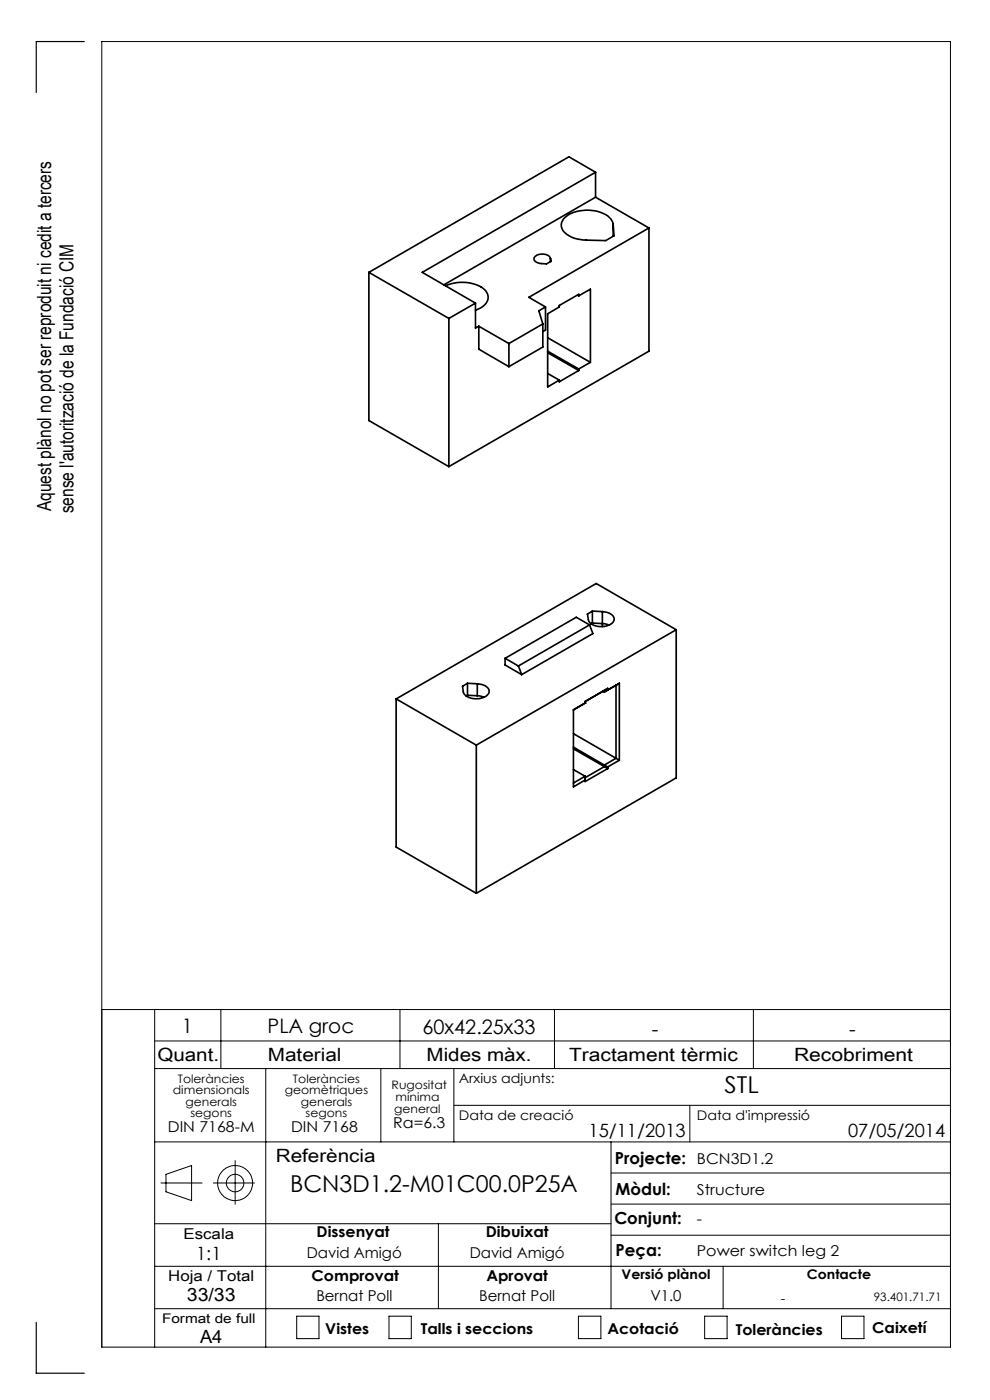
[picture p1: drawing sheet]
<svg xmlns="http://www.w3.org/2000/svg" width="210mm" height="297mm" viewBox="0 0 210 297" stroke-linecap="round" stroke-linejoin="round" font-family="sans-serif">
<g fill="none" stroke="#000" stroke-width=".21">
<path d="M21.6 214.2h180M32.8 214.2v71.6M46.8 214.2v12.5M84.8 214.2v12.5M117.6 214.2v12.5M159.8 214.2v12.5M32.8 220.8h168.8M32.8 226.7h168.8M56.4 226.7v59.1M80.8 226.7v15.5M96.3 226.7v15.5M96.3 234.5h105.3"/>
<path d="M146.3 234.5v7.7M32.8 259.6h96.8M32.8 242.2h168.8M34.1 251h8.8M35.2 249.1l5.4-1.8v7.4l-5.4-1.9zM45.3 251h8.7M49.9 246.2v9.3M93 259.6v18M129.6 242.2v35.4M129.6 255.4h72M129.6 248.8h72M32.8 277.6h168.8"/>
<path d="M32.8 268.6h168.8M62.9 279.2h4.8v4.8h-4.8zM82.5 279.2h4.7v4.8h-4.7zM122.7 279.2h4.8v4.8h-4.8zM129.6 262h72M149.5 279.2h4.7v4.8h-4.7zM153.4 268.6v9M178.5 279.2h4.8v4.8h-4.8zM21.6 285.8h180v-277h-180v277"/>
<circle cx="49.9" cy="251" r="3.7"/>
<circle cx="49.9" cy="251" r="1.86"/>
</g>
<path d="M17.9 8.8h-10.2v10.8M7.7 280.5v10.8h10.2" fill="none" stroke="#000" stroke-width=".25"/>
<g fill="none" stroke="#000" stroke-width=".35">
<path d="M126.3 36.5l-5.6-3.2-42.5 24.5M126.3 36.5l-36.7 21.3 11.3 6.5M126.3 36.5v5.3M78.2 57.8l17 9.8M78.2 57.8v31.4l17 9.8M113.5 54.5a2.2 2.2 0 0 1 3.3 .3v.7a2.58 2.58 0 0 1-3.5-.4zM116.8 54.8v.7M119.8 46.1a7.9 7.9 0 0 1 9.5 .1l.7 1 .2 2.8-1.7 1-4.2-.1a5.9 5.9 0 0 1-5-2.1l-.1-.4a2 2 0 0 1 .6-2.3zM126.3 41.8l-32.1 18.6M126.3 41.8l11.4 6.6M130.1 47.6v2.5M137.7 48.4l-25.5 14.7 3.5 2"/>
<path d="M137.7 48.4v26.1l-42.5 24.5M94.5 60.6a8.3 8.3 0 0 1 8.3 .8 2.3 2.3 0 0 1-.8 3.9l-1.1 .5M95.2 67.6v31.4M100.9 64.3l-5.7 3.3M100.9 64.3v5.3l.7-.4M101.6 69.2v4.9l6.3 3.7M101.6 69.2l6.3 3.7M107.9 72.9v4.9M115.1 68.7l-7.2 4.2M115.1 68.7v4.9l-7.2 4.2M115.7 65.1l-1.4 .8 .8 2.8M115.7 65.1v4.9l-.6 .3"/>
<path d="M116.2 71.6l9 5.3M116.2 79.2l2.4 1.4M116.2 74.8l6.6 3.8M116.2 74.5l6.6 3.8M122.5 62.6l.3 .2M122.8 62.8v-.4l-4.2 2.4v.3l-2.4 1.5v15.5l2.4-1.5M122.8 78.6l-4.2 2.4v-.4M122.8 78.3v.3M122.8 62.8l2.4-1.5v15.6M125.2 76.9l-2.4 1.4M107.1 139.7v1.4l3.6 2M107.1 139.7l2.9 1.6"/>
<path d="M125.1 132.6l.7 1.8-15.1 8.7M125.1 132.6l-15.1 8.7M125.1 132.6l-2.9-1.7-15.1 8.8M125.7 129.6l-1.1 .7a2.13 2.13 0 0 0 1 2.2 3.7 3.7 0 0 0 4.6-.7 1.5 1.5 0 0 0-1.5-1.9l-.9-.2M125.7 132.2a8 8 0 0 1 3.4 .4h.1M125.7 129.6l2.1 .1M125.7 129.6v2.6M125.7 132.2l-.3 .1M127.8 129.7v3.2M143.4 133.6v31.4l-42.4 24.5M143.4 133.6l-42.4 24.5M143.4 133.6l-16.9-9.8-42.5 24.5"/>
<path d="M84 148.3l17 9.8M84 148.3v31.4l17 9.8M99.2 145l-1.1 .6 .2 1.2a2.98 2.98 0 0 0 3.4 1.4 1.95 1.95 0 0 0 2.1-1.7 2.4 2.4 0 0 0-2.6-1.4M99.2 145l2 .1M99.2 145v2.5M99.2 147.5l2 .1M99.2 147.5l-.3 .1M101 158.1v31.4M101.2 147.6l1.5 .3M101.2 145.1v2.5M110 141.3l.7 1.8M121.6 155.6l9.1 5.3"/>
<path d="M121.6 158.9l6.6 3.7M121.6 158.5l6.6 3.8M124.1 149.2h.1M124.1 149.2l-2.5 1.4v16.3l2.5-1.4M127.9 146.6l.3 .2M128.9 146v.4M128.9 146l-4.8 2.8v.4M128.9 146l-.7 .5v.3M128.9 146.4l-.7 .4M130.7 145.4l-2.5 1.4M130.7 145.4v15.5M131.4 145l-2.5 1.4"/>
<path d="M131.4 145v16.3M131.4 145l-.7 .4M121.6 163.3l2.5 1.4M124.1 164.7l-2.5 1.4M128.2 162.3v.3M128.2 162.6l-4.1 2.4M128.2 162.6l.7 .5M128.2 162.3l.7 .4M128.9 162.7v.4M128.9 163.1l-4.8 2.7v-1.1M130.7 160.9l.7 .4M130.7 160.9l-2.5 1.4"/>
<path d="M131.4 161.3l-2.5 1.4"/>
</g>
<g font-size="4.9">
<text x="153.7" y="231.8">STL</text>
<text x="61.5" y="253">BCN3D1.2-M01C00.0P25A</text>
</g>
<g font-size="4.2">
<text x="38.6" y="219">1</text>
<text x="56.8" y="219.2">PLA groc</text>
<text x="89.6" y="219.4">60x42.25x33</text>
<text x="138.3" y="219.7">-</text>
<text x="180.1" y="219.7">-</text>
</g>
<g font-size="4.1">
<text x="10.9" y="108.4" transform="rotate(-90 10.9 108.4)">Aquest plànol no pot ser reproduit ni cedit a tercers</text>
<text x="15.6" y="108.9" transform="rotate(-90 15.6 108.9)">sense l'autorització de la Fundació CIM</text>
</g>
<g font-size="3.9">
<text x="33.4" y="225">Quant.</text>
<text x="56.8" y="225">Material</text>
<text x="90.5" y="225">Mides màx.</text>
<text x="120.7" y="225">Tractament tèrmic</text>
<text x="168.4" y="225">Recobriment</text>
<text x="124.8" y="241.3">15/11/2013</text>
<text x="179.9" y="241.3">07/05/2014</text>
<text x="58.5" y="246.5">Referència</text>
<text x="41.6" y="267.2">1:1</text>
<text x="39.7" y="276.1">33/33</text>
<text x="42.4" y="284.9">A4</text>
</g>
<g font-size="3.5">
<text x="130.5" y="246.8">Projecte:</text>
<text x="130.6" y="253.4">Mòdul:</text>
<text x="130.3" y="259.8">Conjunt:</text>
<text x="130.6" y="266.4">Peça:</text>
</g>
<g font-size="3.2">
<text x="83.4" y="239.3">Ra=6.3</text>
<text x="35.6" y="240.1">DIN 7168-M</text>
<text x="61.7" y="240.1">DIN 7168</text>
<text x="147.8" y="246.8">BCN3D1.2</text>
<text x="147.8" y="253.4">Structure</text>
<text x="38.9" y="262.9">Escala</text>
<text x="67.2" y="262.5">Dissenyat</text>
<text x="103" y="262.5">Dibuixat</text>
<text x="147.8" y="259.8">-</text>
<text x="65.1" y="266.8">David Amigó</text>
<text x="99.6" y="266.8">David Amigó</text>
<text x="147.8" y="266.4">Power switch leg 2</text>
<text x="35.7" y="271.7">Hoja / Total</text>
<text x="66.1" y="271.7">Comprovat</text>
<text x="103.2" y="271.7">Aprovat</text>
<text x="67.1" y="276.1">Bernat Poll</text>
<text x="101.6" y="276.1">Bernat Poll</text>
<text x="138" y="276.1">V1.0</text>
<text x="69" y="283.1">Vistes</text>
<text x="89.3" y="283.1">Talls i seccions</text>
<text x="128.8" y="283.1">Acotació</text>
<text x="156.1" y="283.2">Toleràncies</text>
<text x="185" y="282.8">Caixetí</text>
</g>
<g font-size="2.8">
<text x="97.3" y="229.6">Arxius adjunts:</text>
<text x="97.3" y="237.7">Data de creació</text>
<text x="147.8" y="237.7">Data d'impressió</text>
<text x="131.8" y="271.4">Versió plànol</text>
<text x="171.2" y="271.4">Contacte</text>
<text x="34.4" y="280.7">Format de full</text>
<text x="165.6" y="276.3">-</text>
</g>
<g font-size="2.5">
<text x="36.7" y="232.1">dimensionals</text>
<text x="37.7" y="229.6">Toleràncies</text>
<text x="60.4" y="232.1">geomètriques</text>
<text x="62.1" y="229.6">Toleràncies</text>
<text x="83.1" y="231">Rugositat</text>
<text x="83.9" y="233.5">mínima</text>
<text x="39.4" y="234.6">generals</text>
<text x="40.4" y="237.1">segons</text>
<text x="63.8" y="234.6">generals</text>
<text x="64.8" y="237.1">segons</text>
<text x="83.6" y="236.2">general</text>
<text x="185.4" y="276.1">93.401.71.71</text>
</g>
</svg>
